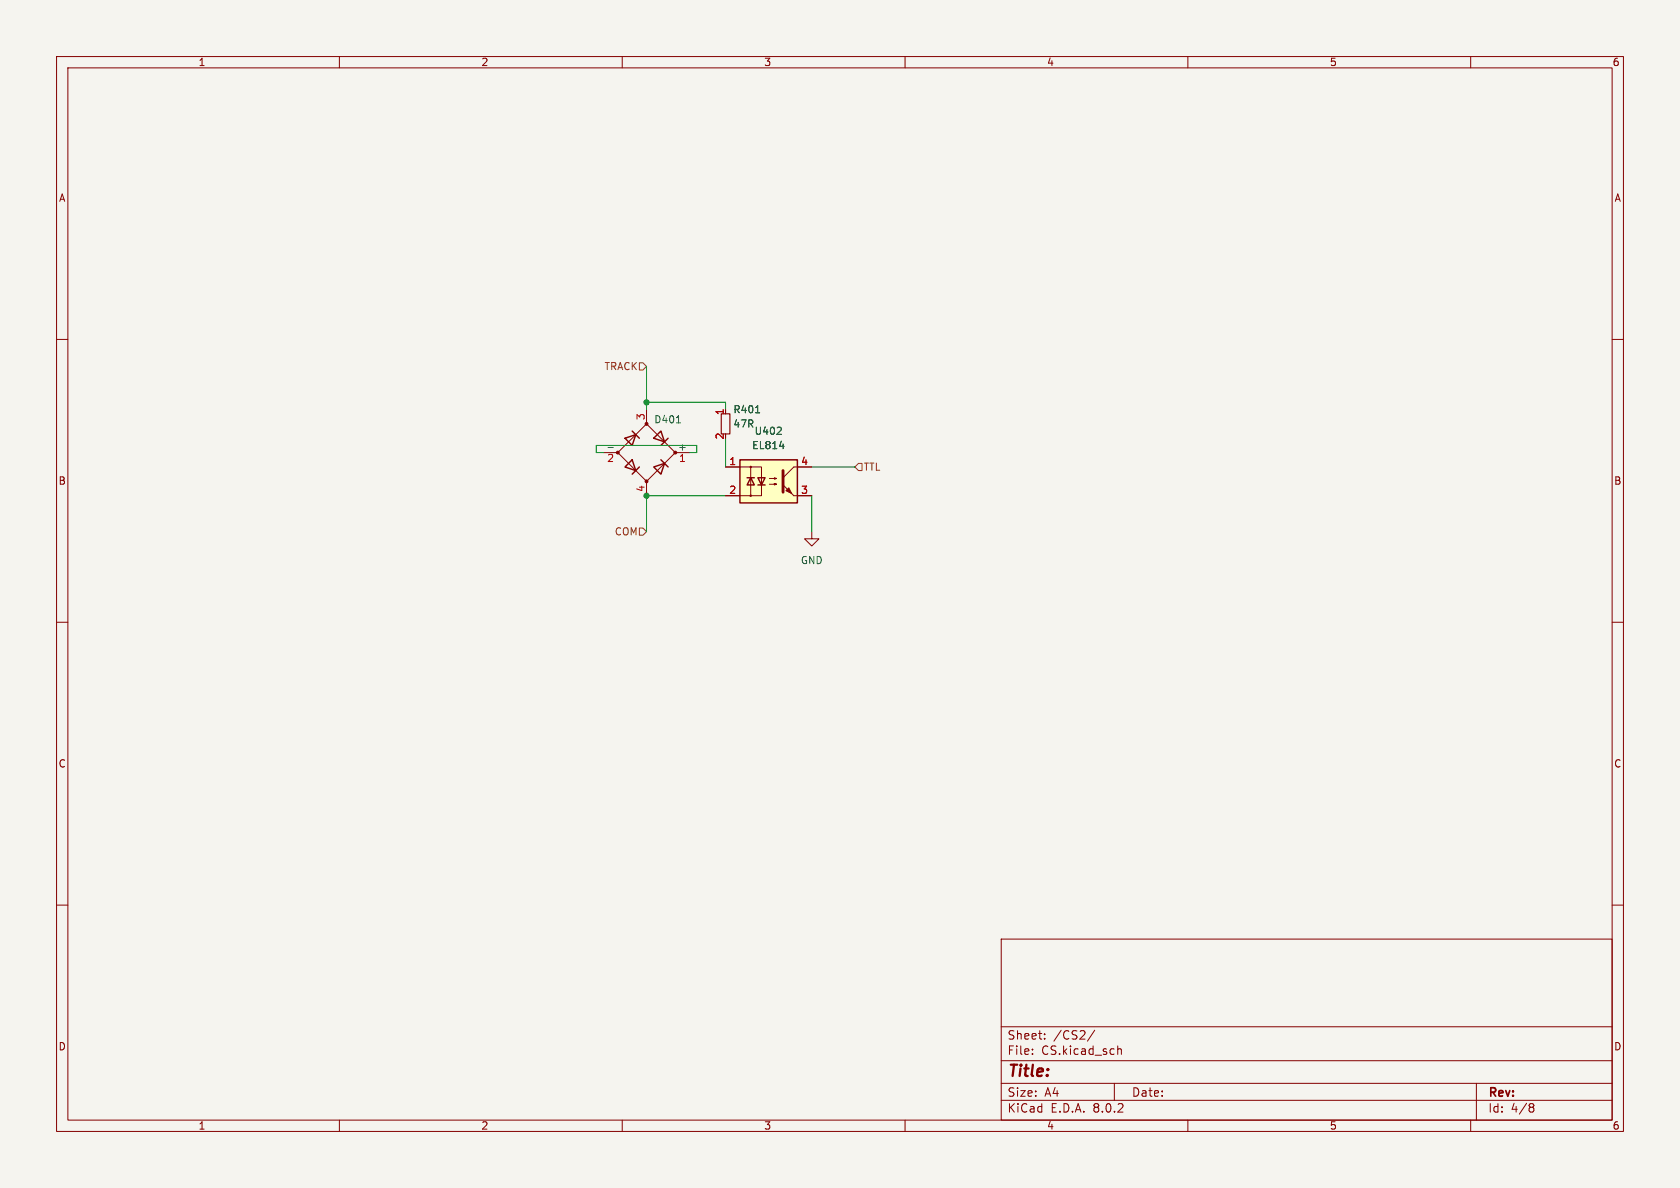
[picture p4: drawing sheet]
<svg xmlns="http://www.w3.org/2000/svg" width="297mm" height="210mm" viewBox="0 0 297 210" stroke-linecap="round" stroke-linejoin="round" font-family="sans-serif">
<path d="M0 0h297v210h-297z" fill="#f5f4ef" stroke="#f5f4ef" stroke-width=".18"/>
<g fill="none" stroke="#840000" stroke-width=".18">
<path d="M10 10h277v190h-277zM12 12h273v186h-273zM60 10v2M110 10v2M160 10v2M210 10v2M260 10v2M10 60h2M285 60h2M10 110h2M285 110h2M10 160h2"/>
<path d="M285 160h2M177 166h108v32h-108zM60 198v2M110 198v2M160 198v2M177 194.5h108M177 191.5h108M177 187.5h108M177 181.5h108M182.5 186.3v.1M182.5 185.5v.1M184.7 183.6v.1"/>
<path d="M184.7 182.8v.1M193.5 182.1l-1.3 2M197 191.5v3M197.6 184.9v1.5M197.6 185.5l.2-.1 .4 .1v.9M210 198v2M260 198v2M261 191.5v6.5M270.6 195.1h.3l.3 .3-.3 .3M270.6 195.7h.3M270.9 195.7l.2 .2 .1 .4-.3 .3h-.3"/>
</g>
<path d="M127.5 73.2h1.5v3.5h-1.5z" fill="none" stroke="#840000" stroke-width=".2"/>
<path d="M133.6 73h.7" fill="none" stroke="#006464" stroke-width=".18"/>
<path d="M130.8 81.3h10.2v7.6h-10.2z" fill="#ffffc2"/>
<g fill="none" stroke="#840000" stroke-width=".25">
<path d="M110.5 77.5l1.9-.7-.6 1.9zM111.8 76.2l1.2 1.3M115.6 77.5l1.2-1.3 .7 1.9zM118.1 77.5l-1.3 1.2M110.5 82.6l1.3-1.3 .6 1.9zM113 82.6l-1.2 1.2M115.6 82.6l1.9-.7-.7 1.9zM116.8 81.3l1.3 1.3M130.8 81.3h10.2v7.6h-10.2zM132.1 84.5h1.2M132.7 84.5l.6 1.2h-1.2zM134 84.5h1.3l-.7 1.2z"/>
<path d="M134 85.7h1.3"/>
</g>
<g fill="none" stroke="#840000" stroke-width=".18">
<path d="M114.3 72.4v2.5M106.7 80h2.5M109.2 80l5.1-5.1 5.1 5.1-5.1 5.1zM114.3 85.1v2.5M119.4 80h2.5M128.3 82.6h6.3v5h-6.3M132.7 82.6v5M136 85.6h1.3l-.4 .1v-.2l.4 .1M136 84.6h1.3l-.4 .1v-.2l.4 .1M140.3 87.6h3.2M143.5 94v1.3h1.3l-1.3 1.2-1.3-1.2h1.3M143.5 82.6h-3.2l-1.9 1.9"/>
<circle cx="132.7" cy="82.6" r=".13"/>
<circle cx="132.7" cy="87.6" r=".13"/>
</g>
<g fill="#840000" stroke="#840000" stroke-width=".18">
<path d="M138.4 85.7l1.9 1.9z"/>
<path d="M139.4 86.2l.6 1-1.1-.5z"/>
<circle cx="109.2" cy="80" r=".25"/>
<circle cx="114.3" cy="85.1" r=".25"/>
<circle cx="114.3" cy="74.9" r=".25"/>
<circle cx="119.4" cy="80" r=".25"/>
</g>
<path d="M138.4 83.2v3.8" fill="none" stroke="#840000" stroke-width=".51"/>
<path d="M107.5 79.1h.9M119.6 74.7h.7M133.6 73h.7M137.3 76.8h.8M137.8 78.9h.8M138.1 75.6v.5" fill="none" stroke="#006464" stroke-width=".18"/>
<path d="M113 64.1h.7l.6 .7-.6 .6h-.7zM113 93.3h.7l.6 .7-.6 .6h-.7zM151.8 81.9h.6v1.3h-.6l-.7-.6z" fill="none" stroke="#725600" stroke-width=".18"/>
<path d="M114.3 71.1h14v1.3M114.3 64.8v7.6M128.3 77.5v5.1M106.7 80h-1.3v-1.3h17.8v1.3h-1.3M128.3 87.6h-14v6.4M143.5 87.6v6.4M143.5 82.6h7.6" fill="none" stroke="#009600" stroke-width=".18"/>
<g fill="#009600" stroke="#009600" stroke-width=".18">
<circle cx="114.3" cy="87.6" r=".46"/>
<circle cx="114.3" cy="71.1" r=".46"/>
</g>
<text font-size="2.8" fill="#840000" x="178" y="190.9">Title:</text>
<g font-size="2.1" fill="#840000">
<text x="178" y="184">Sheet:</text>
<text x="186.2" y="184">/CS2/</text>
<text x="178" y="186.7">File:</text>
<text x="184.1" y="186.7">CS.kicad_sch</text>
<text x="178" y="196.9">KiCad</text>
<text x="178" y="194.1">Size:</text>
<text x="184.7" y="194.1">A4</text>
<text x="185.7" y="196.9">E.D.A.</text>
<text x="193.3" y="196.9">8.0.2</text>
<text x="200" y="194.1">Date:</text>
<text x="263" y="194.3">Rev:</text>
<text x="263" y="196.9">Id:</text>
<text x="267.1" y="196.9">4/8</text>
</g>
<g font-size="1.8" fill="#840000">
<text x="35" y="11.9">1</text>
<text x="85" y="11.9">2</text>
<text x="135" y="11.9">3</text>
<text x="185" y="11.9">4</text>
<text x="235" y="11.9">5</text>
<text x="285" y="11.9">6</text>
<text x="10.3" y="35.9">A</text>
<text x="285.3" y="35.9">A</text>
<text x="10.3" y="85.9">B</text>
<text x="285.3" y="85.9">B</text>
<text x="10.3" y="135.9">C</text>
<text x="285.3" y="135.9">C</text>
<text x="10.3" y="185.9">D</text>
<text x="285.3" y="185.9">D</text>
<text x="35" y="199.9">1</text>
<text x="85" y="199.9">2</text>
<text x="135" y="199.9">3</text>
<text x="185" y="199.9">4</text>
<text x="235" y="199.9">5</text>
<text x="285" y="199.9">6</text>
</g>
<g font-size="1.8" fill="#725600">
<text x="106.8" y="65.6">TRACK</text>
<text x="152.6" y="83.4">TTL</text>
<text x="108.6" y="94.8">COM</text>
</g>
<g font-size="1.8" fill="#a90000">
<text x="114" y="74.4" transform="rotate(-90 114 74.4)">3</text>
<text x="128" y="77.8" transform="rotate(-90 128 77.8)">2</text>
<text x="128" y="73.5" transform="rotate(-90 128 73.5)">1</text>
<text x="107.2" y="82">2</text>
<text x="119.9" y="82">1</text>
<text x="128.8" y="82.3">1</text>
<text x="141.5" y="82.3">4</text>
<text x="114" y="87.1" transform="rotate(-90 114 87.1)">4</text>
<text x="128.8" y="87.4">2</text>
<text x="141.5" y="87.4">3</text>
</g>
<g font-size="1.8" fill="#006464">
<text x="115.6" y="75">D401</text>
<text x="129.5" y="73.3">R401</text>
<text x="129.5" y="75.8">47R</text>
<text x="133.3" y="77.1">U402</text>
<text x="119.8" y="79.8">+</text>
<text x="132.9" y="79.6">EL814</text>
<text x="141.5" y="99.9">GND</text>
</g>
</svg>
